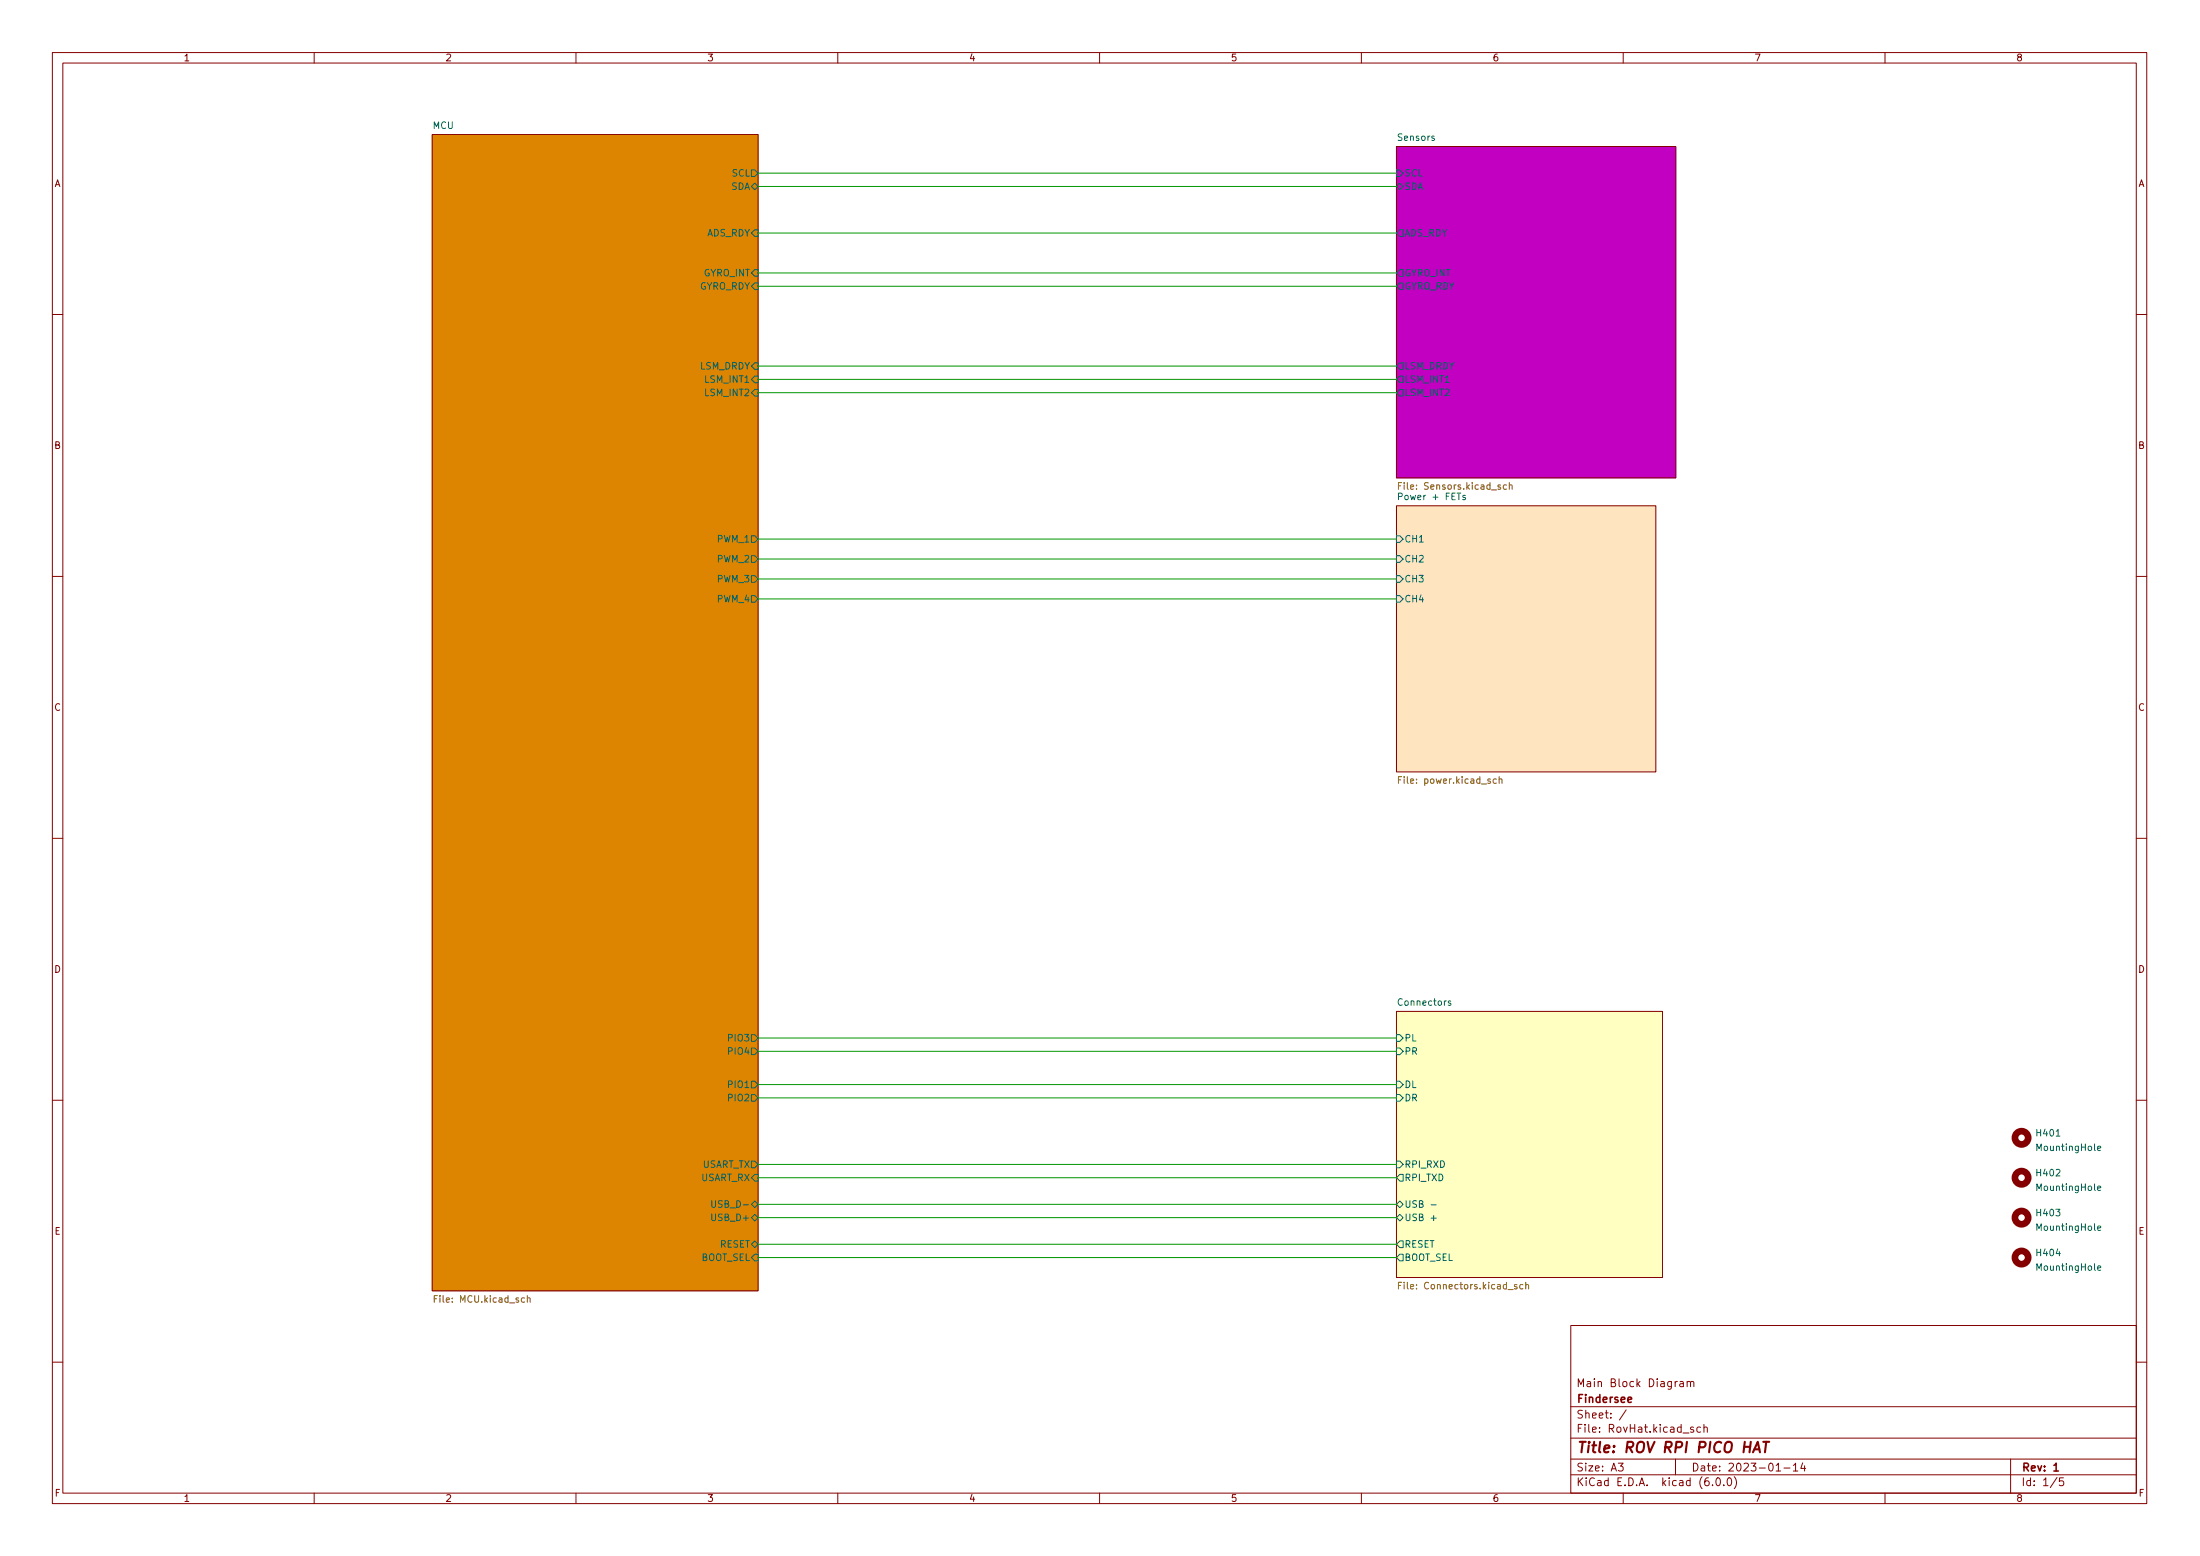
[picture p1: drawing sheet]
<svg xmlns="http://www.w3.org/2000/svg" width="420mm" height="297mm" viewBox="0 0 420 297" stroke-linecap="round" stroke-linejoin="round" font-family="sans-serif">
<g fill="none" stroke="#840000" stroke-width=".19">
<path d="M10 10h400v277h-400zM12 12h396v273h-396zM60 10v2M110 10v2M160 10v2M210 10v2M260 10v2M310 10v2M360 10v2M82.5 25.7h62.3v220.7h-62.3zM266.7 28h53.3v63.2h-53.3zM10 60h2"/>
<path d="M408 60h2M266.7 96.6h49.5v50.8h-49.5zM10 110h2M408 110h2M10 160h2M408 160h2M266.7 193.1h50.8v50.8h-50.8zM10 210h2M408 210h2M300 253h108v32h-108zM10 260h2M300 278.5h108"/>
<path d="M300 274.5h108M300 268.5h108M309.1 279.3h.9l-.5 .6 .4 .1v.7l-.2 .1-.6-.1M310.6 269.1l-1.3 2M320 278.5v3M320.3 263.7l-.2 .1-.2 .2M320.9 263.8h.5l.1 .9M321.5 264.1h-.5a.29 .29 0 0 0-.2 .3 .29 .29 0 0 0 .2 .3l.5-.1M322.2 263.9l.2-.2 .4 .1 .1 .9M322.2 263.7v1M322.9 263.9l.2-.2 .3 .1 .1 .9M323.4 272.5l-.3-.1-.2 .2v.2l.5 .2v.3h-.5"/>
<path d="M324.8 272.5l-.4-.1-.3 .3 .1 .6h.6M325.4 272.6l.2-.2 .4 .1 .1 .9M325.4 271.9v1.5M342.5 279.7l.4-.4v1.5M344.3 279.2l-.4 1.1h1M344.6 279.8v1M384 278.5v6.5M408 260h2M60 285v2M110 285v2M160 285v2M210 285v2"/>
<path d="M260 285v2M300 281.5h108M310 285v2M327.1 283.5v.1M327.9 282.2l.2-.1a.8 .8 0 0 1 .5 .8 .8 .8 0 0 1-.5 .7 1 1 0 0 1-.2-1.4zM329.2 283.5v.1M330.1 282.2l.1-.1a.8 .8 0 0 1 .5 .8 .8 .8 0 0 1-.5 .7 1 1 0 0 1-.1-1.4zM331.2 281.9a1.72 1.72 0 0 1 0 2.3M339.2 280.8h.9M340.7 280.2h1.2M342.5 280.8h.9M360 285v2"/>
<path d="M392.9 282l-1.3 2M394.1 282.1h-.7l-.1 .7 .2-.1 .5 .1 .1 .2v.5l-.3 .1-.5-.1"/>
</g>
<path d="M310.9 267.2l.7-.1-.1-.3-.4-.1-.2 .2 .1 .7h.5M392.3 279.7l.4-.4v1.5M392.3 280.8h.8" fill="none" stroke="#840000" stroke-width=".3"/>
<path d="M334.8 277.2l.9-2 .4 2M335 276.7h1M336.7 275.2h1.2M337.3 275.2l-.2 2" fill="none" stroke="#840000" stroke-width=".4"/>
<path d="M82.5 25.7h62.3v220.7h-62.3z" fill="#dd8500" stroke="#dd8500" stroke-width=".19"/>
<g fill="none" stroke="#006464" stroke-width=".19">
<path d="M143.5 32.4h.6l.7 .7-.7 .6h-.6zM143.5 35.6l.6-.6 .7 .6-.7 .6zM266.7 32.4h.6l.7 .7-.7 .6h-.6zM266.7 35.6l.6-.6 .7 .6-.7 .6zM144.1 51.5h.7v1.2h-.7l-.6-.6zM144.1 54h.7v1.3h-.7l-.6-.7zM144.1 43.9h.7v1.2h-.7l-.6-.6zM267.3 51.5h.7v1.2h-.7l-.6-.6zM267.3 54h.7v1.3h-.7l-.6-.7zM267.3 43.9h.7v1.2h-.7l-.6-.6zM144.1 71.8h.7v1.3h-.7l-.6-.7zM144.1 74.3h.7v1.3h-.7l-.6-.6z"/>
<path d="M144.1 69.3h.7v1.2h-.7l-.6-.6zM267.3 69.3h.7v1.2h-.7l-.6-.6zM267.3 71.8h.7v1.3h-.7l-.6-.7zM267.3 74.3h.7v1.3h-.7l-.6-.6zM267.1 94.8l.6-.1 .1-.1-.1-.4-.6-.1v1.3M279.8 94.6h-.3l-.1 .1v.2l.4 .1v.3h-.4M143.5 102.3h.6l.7 .6-.7 .6h-.6zM143.5 106.1h.6l.7 .6-.7 .7h-.6zM143.5 109.9h.6l.7 .6-.7 .7h-.6zM143.5 113.7h.6l.7 .6-.7 .7h-.6zM266.7 113.7h.6l.7 .6-.7 .7h-.6zM266.7 106.1h.6l.7 .6-.7 .7h-.6z"/>
<path d="M266.7 109.9h.6l.7 .6-.7 .7h-.6zM266.7 102.3h.6l.7 .6-.7 .6h-.6zM143.5 197.5h.6l.7 .7-.7 .6h-.6zM266.7 197.5h.6l.7 .7-.7 .6h-.6zM277.1 191.1h-.3l-.2 .2v.1l.5 .2v.3h-.5M143.5 200.1h.6l.7 .6-.7 .6h-.6zM143.5 206.4h.6l.7 .6-.7 .7h-.6zM143.5 209h.6l.7 .6-.7 .6h-.6zM266.7 200.1h.6l.7 .6-.7 .6h-.6zM266.7 206.4h.6l.7 .6-.7 .7h-.6zM266.7 209h.6l.7 .6-.7 .6h-.6zM400.6 219.2l.6-.1v-.2l-.4-.1-.2 .2 .1 .6h.5"/>
<path d="M135.9 229.2v1l.3 .3 .3-.1 .2-.2v-1M143.5 237.5l.6-.6 .7 .6-.7 .7zM143.5 232.4l.6-.6 .7 .6-.7 .7zM143.5 229.9l.6-.6 .7 .6-.7 .6zM143.5 221.7h.6l.7 .6-.7 .6h-.6zM144.1 239.4h.7v1.3h-.7l-.6-.6zM144.1 224.2h.7v1.3h-.7l-.6-.7zM266.7 221.7h.6l.7 .6-.7 .6h-.6zM266.7 229.9l.6-.6 .7 .6-.7 .6zM266.7 232.4l.6-.6 .7 .6-.7 .7zM267.3 236.9h.7v1.3h-.7l-.6-.7zM267.3 239.4h.7v1.3h-.7l-.6-.6z"/>
<path d="M267.3 224.2h.7v1.3h-.7l-.6-.7zM273.3 230h1M273.3 232.5h1M400.6 226.8l.6-.1v-.2l-.4-.1-.2 .2 .1 .6h.5M400.6 234.5l.6-.2v-.2l-.4-.1-.2 .2 .1 .6h.5M400.6 242.1l.6-.1v-.3h-.4l-.2 .1 .1 .6h.5"/>
</g>
<g fill="none" stroke="#725600" stroke-width=".19">
<path d="M267.1 92.7h.4M267.7 92.1h-.6v1.3M287.7 92.6h-.4l-.2 .2 .1 .5h.5M288.2 92.7l.2-.1h.3l.1 .8M288.2 92.1v1.3M267.1 148.9h.4M267.7 148.3h-.6v1.2M285.8 148.8l-.4-.1-.2 .2 .1 .6h.5M286.3 148.8l.2-.1 .3 .1 .1 .7M286.3 148.3v1.2M82.9 247.9h.5M83.5 247.3h-.6v1.3"/>
<path d="M100.7 247.9l.2-.1h.3l.1 .8M100.7 247.3v1.3M267.1 245.4h.4M267.7 244.8h-.6v1.3M289.7 245.3l-.3-.1-.2 .2 .1 .2 .4 .1v.3h-.5M290.8 245.3l-.3-.1-.3 .3 .2 .5h.4M291.4 245.3l.2-.1 .3 .1v.8M291.4 244.8v1.3"/>
</g>
<path d="M266.7 96.6h49.5v50.8h-49.5z" fill="#ffe5bf" stroke="#ffe5bf" stroke-width=".19"/>
<path d="M266.7 28h53.3v63.2h-53.3z" fill="#c200c2" stroke="#c200c2" stroke-width=".19"/>
<path d="M266.7 193.1h50.8v50.8h-50.8z" fill="#ffffc2" stroke="#ffffc2" stroke-width=".19"/>
<g fill="none" stroke="#840000" stroke-width="1.3">
<circle cx="386.1" cy="217.2" r="1.27"/>
<circle cx="386.1" cy="232.4" r="1.27"/>
<circle cx="386.1" cy="224.8" r="1.27"/>
<circle cx="386.1" cy="240.1" r="1.27"/>
</g>
<g fill="none" stroke="#009600" stroke-width=".19">
<path d="M144.8 33.1h121.9M144.8 35.6h121.9M144.8 54.6h121.9M144.8 52.1h121.9M144.8 44.5h121.9M144.8 75h121.9M144.8 69.9h121.9M144.8 72.4h121.9M144.8 110.5h121.9M144.8 106.7h121.9M144.8 114.3h121.9M144.8 102.9h121.9"/>
<path d="M144.8 198.2h121.9M144.8 207h121.9M144.8 209.6h121.9M144.8 200.7h121.9M144.8 222.3h121.9M144.8 224.8h121.9M144.8 237.5h121.9M144.8 232.4h121.9M144.8 229.9h121.9M144.8 240.1h121.9"/>
</g>
<text font-size="2.8" fill="#840000" x="301" y="277.3">Title: ROV RPI PICO HAT</text>
<g font-size="2.1" fill="#840000">
<text x="301" y="267.8">Findersee</text>
<text x="301" y="264.8">Main Block Diagram</text>
<text x="301" y="273.5">File: RovHat.kicad_sch</text>
<text x="301" y="270.8">Sheet: /</text>
<text x="301" y="280.9">Size: A3</text>
<text x="323" y="280.9">Date: 2023-01-14</text>
<text x="386" y="280.9">Rev: 1</text>
<text x="301" y="283.7">KiCad E.D.A. kicad (6.0.0)</text>
<text x="386" y="283.7">Id: 1/5</text>
</g>
<g font-size="1.8" fill="#840000">
<text x="35" y="11.7">1</text>
<text x="85" y="11.7">2</text>
<text x="135" y="11.7">3</text>
<text x="185" y="11.7">4</text>
<text x="235" y="11.7">5</text>
<text x="285" y="11.7">6</text>
<text x="335" y="11.7">7</text>
<text x="385" y="11.7">8</text>
<text x="10.3" y="35.7">A</text>
<text x="408.3" y="35.7">A</text>
<text x="10.3" y="85.7">B</text>
<text x="408.3" y="85.7">B</text>
<text x="10.3" y="135.7">C</text>
<text x="408.3" y="135.7">C</text>
<text x="10.3" y="185.7">D</text>
<text x="408.3" y="185.7">D</text>
<text x="10.4" y="235.7">E</text>
<text x="408.4" y="235.7">E</text>
<text x="10.4" y="285.7">F</text>
<text x="35" y="286.7">1</text>
<text x="85" y="286.7">2</text>
<text x="135" y="286.7">3</text>
<text x="185" y="286.7">4</text>
<text x="235" y="286.7">5</text>
<text x="285" y="286.7">6</text>
<text x="335" y="286.7">7</text>
<text x="385" y="286.7">8</text>
<text x="408.4" y="285.7">F</text>
</g>
<g font-size="1.8" fill="#006464">
<text x="82.6" y="24.6">MCU</text>
<text x="267" y="26.9">Sensors</text>
<text x="139.8" y="33.7">SCL</text>
<text x="268.2" y="33.7">SCL</text>
<text x="139.6" y="36.2">SDA</text>
<text x="268.2" y="36.2">SDA</text>
<text x="134.9" y="45.1">ADS_RDY</text>
<text x="268.2" y="45.1">ADS_RDY</text>
<text x="134.3" y="52.7">GYRO_INT</text>
<text x="268.2" y="52.7">GYRO_INT</text>
<text x="133.4" y="55.3">GYRO_RDY</text>
<text x="268.2" y="55.3">GYRO_RDY</text>
<text x="133.6" y="70.5">LSM_DRDY</text>
<text x="268.2" y="70.5">LSM_DRDY</text>
<text x="134.8" y="73.1">LSM_INT1</text>
<text x="134.8" y="75.6">LSM_INT2</text>
<text x="268.2" y="73.1">LSM_INT1</text>
<text x="268.2" y="75.6">LSM_INT2</text>
<text x="267.6" y="95.5">Power + FETs</text>
<text x="137" y="103.5">PWM_1</text>
<text x="137" y="107.4">PWM_2</text>
<text x="268.2" y="107.4">CH2</text>
<text x="268.2" y="103.5">CH1</text>
<text x="137" y="111.2">PWM_3</text>
<text x="268.2" y="111.2">CH3</text>
<text x="137" y="115">PWM_4</text>
<text x="268.2" y="115">CH4</text>
<text x="267.2" y="192">Connectors</text>
<text x="139.3" y="201.3">PIO4</text>
<text x="139.3" y="198.8">PIO3</text>
<text x="268.2" y="198.8">PL</text>
<text x="268.2" y="201.3">PR</text>
<text x="139.3" y="207.7">PIO1</text>
<text x="268.2" y="207.7">DL</text>
<text x="139.3" y="210.2">PIO2</text>
<text x="268.2" y="210.2">DR</text>
<text x="389.1" y="216.9">H401</text>
<text x="389.2" y="219.7">MountingHole</text>
<text x="133.8" y="225.5">USART_RX</text>
<text x="134" y="222.9">USART_TX</text>
<text x="268.2" y="222.9">RPI_RXD</text>
<text x="268.2" y="225.5">RPI_TXD</text>
<text x="389.1" y="224.6">H402</text>
<text x="389.2" y="227.3">MountingHole</text>
<text x="136.3" y="233.1">USB_D+</text>
<text x="136.7" y="230.5">USB_D-</text>
<text x="268.2" y="230.5">USB -</text>
<text x="268.2" y="233.1">USB +</text>
<text x="389.1" y="232.2">H403</text>
<text x="137.4" y="238.2">RESET</text>
<text x="268.2" y="238.2">RESET</text>
<text x="389.1" y="239.8">H404</text>
<text x="389.2" y="234.9">MountingHole</text>
<text x="133.8" y="240.7">BOOT_SEL</text>
<text x="268.2" y="240.7">BOOT_SEL</text>
<text x="389.2" y="242.6">MountingHole</text>
</g>
<g font-size="1.8" fill="#725600">
<text x="267.9" y="93.5">File: Sensors.kicad_sch</text>
<text x="267.8" y="149.6">File: power.kicad_sch</text>
<text x="83.5" y="248.7">File: MCU.kicad_sch</text>
<text x="268" y="246.1">File: Connectors.kicad_sch</text>
</g>
</svg>
